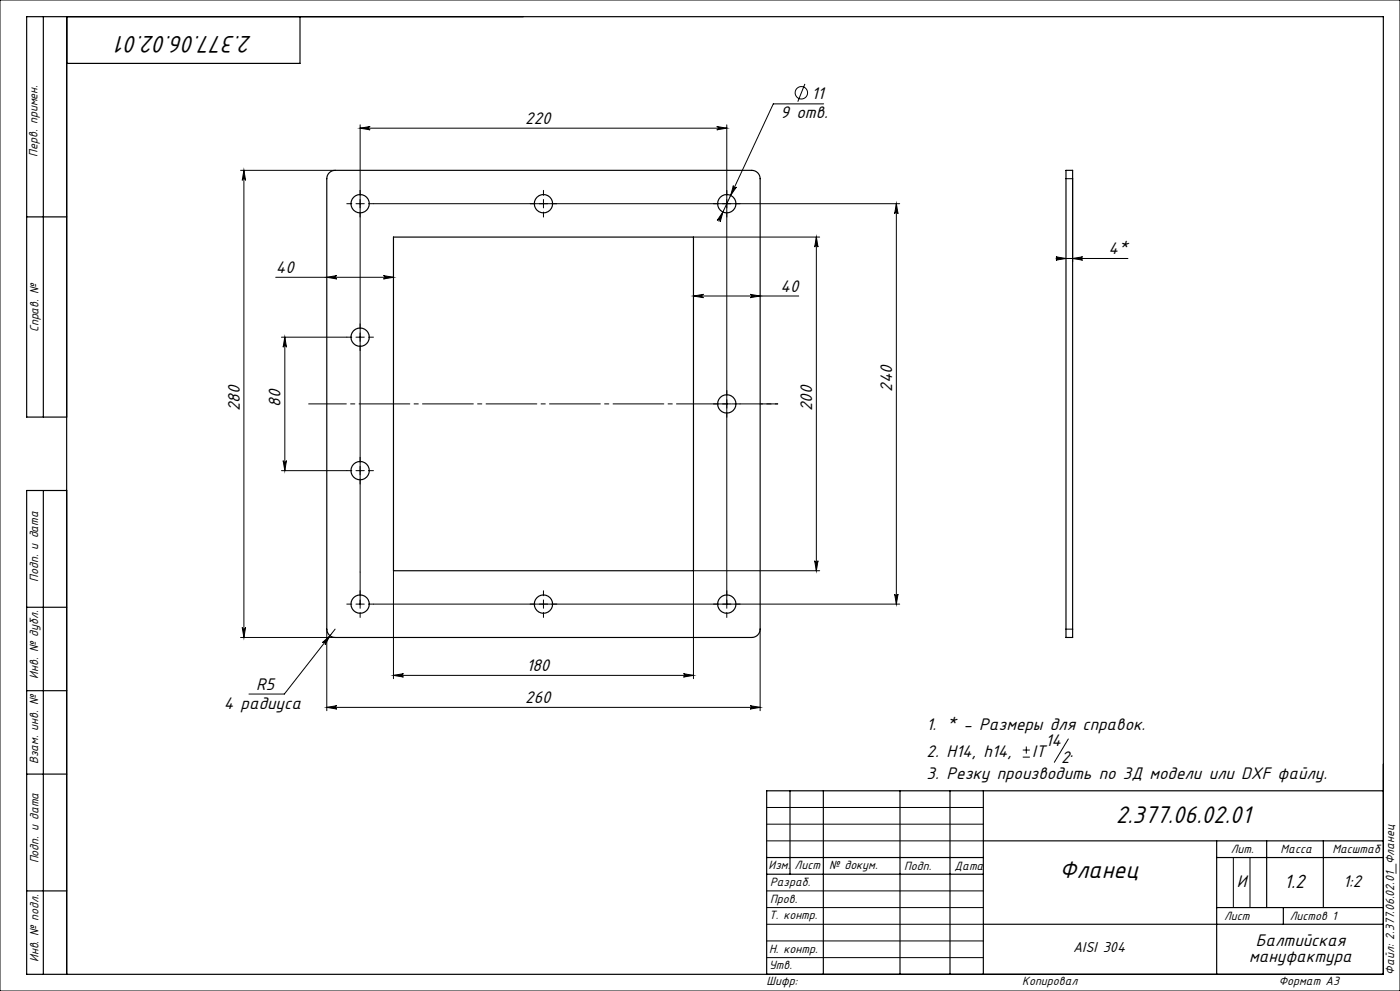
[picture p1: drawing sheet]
<svg xmlns="http://www.w3.org/2000/svg" width="420mm" height="297mm" viewBox="0 0 420 297" stroke-linecap="round" stroke-linejoin="round" font-family="sans-serif">
<g fill="none" stroke="#000" stroke-width=".3">
<path d="M0 0h420v297h-420zM108 37.4v144.9M108 38.4h110M108 38.4l3-.5a.5 .5 0 0 0-.4 .5 .5 .5 0 0 0 .4 .5zM215 37.9l3 .5-3 .5a.5 .5 0 0 0 .5-.5 .5 .5 0 0 0-.5-.5zM218 37.4v144.9M241.5 25.1l-2.2 5.4M247.1 31.1h-15.1l-16.4 35.2M72.2 51.1h28.3M73.2 51.1v140M73.2 51.1l.5 3a.5 .5 0 0 0-.5-.5 .5 .5 0 0 0-.5 .5zM163 59.8v2.5"/>
<path d="M220 55.6a.5 .5 0 0 0 .3 .7 .5 .5 0 0 0 .6-.2l-1.7 2.5zM319.8 53.6h2v24.9M106.8 61.1h2.5M112 61.1h157.9M208 71.1h37.9M216.9 63.5l-.8 3a.5 .5 0 0 0-.3-.7 .5 .5 0 0 0-.6 .3zM244.9 71.1l.5 3a.5 .5 0 0 0-.5-.5 .5 .5 0 0 0-.5 .5zM244.9 71.1v100M268.9 61.1v120M268.9 61.1l.5 3a.5 .5 0 0 0-.5-.5 .5 .5 0 0 0-.5 .5zM316.8 77l3 .5-3 .5a.5 .5 0 0 0 .5-.5 .5 .5 0 0 0-.5-.5zM316.8 77.5h21.6"/>
<path d="M321.8 77.5l3-.5a.5 .5 0 0 0-.5 .5 .5 .5 0 0 0 .5 .5zM82.7 83.1h35.3M98 83.1l3-.5a.5 .5 0 0 0-.4 .5 .5 .5 0 0 0 .4 .5zM115 82.6l3 .5-3 .5a.5 .5 0 0 0 .5-.5 .5 .5 0 0 0-.5-.5zM208 88.7l3-.5a.5 .5 0 0 0-.4 .5 .5 .5 0 0 0 .4 .5zM208 88.7h31.6M225 88.2l3 .5-3 .5a.5 .5 0 0 0 .5-.5 .5 .5 0 0 0-.5-.5zM84.4 101.1h19.6M85.4 101.1v40M85.4 101.1l.5 3a.5 .5 0 0 0-.5-.5 .5 .5 0 0 0-.5 .5zM106.8 101.1h2.5M84.9 138.1a.5 .5 0 0 0 .5 .4 .5 .5 0 0 0 .5-.4l-.5 3z"/>
<path d="M216.8 121.1h2.5M84.4 141.1h19.6M106.8 141.1h2.5M118 171.1v32.3M163 179.8v2.5M244.4 168.1a.5 .5 0 0 0 .5 .4 .5 .5 0 0 0 .5-.4l-.5 3zM245.9 171.1h-37.9v32.3M268.4 178.1a.5 .5 0 0 0 .5 .4 .5 .5 0 0 0 .5-.4l-.5 3zM72.2 191.1h28.3M72.7 188.1a.5 .5 0 0 0 .5 .4 .5 .5 0 0 0 .5-.4l-.5 3zM96.8 192.6l2.2-2.1-1.5 2.7a.5 .5 0 0 0-.1-.7 .5 .5 0 0 0-.6 .1zM98 188.6v24.4"/>
<path d="M100.5 188.6l-15.2 19.4h-10.6M106.8 181.1h2.5M112 181.1h157.9M228 188.6v24.4M319.8 188.6h2M98 212l3-.5a.5 .5 0 0 0-.4 .5 .5 .5 0 0 0 .4 .5zM98 212h130M118 202.4h90M118 202.4l3-.5a.5 .5 0 0 0-.4 .5 .5 .5 0 0 0 .4 .5zM205 201.9l3 .5-3 .5a.5 .5 0 0 0 .5-.5 .5 .5 0 0 0-.5-.5zM225 211.5l3 .5-3 .5a.5 .5 0 0 0 .5-.5 .5 .5 0 0 0-.5-.5zM306.8 226.9h2.2"/>
<path d="M306.8 224.8h2.2M307.9 223.7v2.2M320.5 221.5l-4.2 7M230 242h65M230 247h65M230 252h65M370 257v15M375 257v15M230 277h65M230 272h65M230 267h65M230 287h65"/>
<path d="M230 282h65"/>
<circle cx="240.4" cy="27.8" r="1.86"/>
</g>
<g fill="none" stroke="#000" stroke-width=".3" stroke-dasharray="15.2 1.3 1.3 1.3">
<path d="M108 58.6v-1.5M163 58.6v-1.5M218 58.6v-1.5M105.5 61.1h-1.5M108 63.6v1.5M110.5 61.1h1.5M160.5 61.1h-1.5M163 63.6v1.5M165.5 61.1h1.5M215.5 61.1h-1.5M218 63.6v1.5M220.5 61.1h1.5"/>
<path d="M108 98.6v-1.5M105.5 101.1h-1.5M108 103.6v1.5M110.5 101.1h1.5M218 118.6v-1.5M108 138.6v-1.5M215.5 121.1h-1.5M218 123.6v1.5M220.5 121.1h1.5M105.5 141.1h-1.5M108 143.6v1.5M110.5 141.1h1.5"/>
<path d="M108 178.6v-1.5M163 178.6v-1.5M218 178.6v-1.5M105.5 181.1h-1.5M108 183.6v1.5M110.5 181.1h1.5M160.5 181.1h-1.5M163 183.6v1.5M165.5 181.1h1.5M215.5 181.1h-1.5M218 183.6v1.5M220.5 181.1h1.5"/>
</g>
<path d="M228 121.1h5.3" fill="none" stroke="#000" stroke-width=".3" stroke-dasharray="15.2 1.3 1.3 1.3" stroke-dashoffset="14.5"/>
<path d="M233.3 121.1h-140.7" fill="none" stroke="#000" stroke-width=".3" stroke-dasharray="15.2 1.3 1.3 1.3" stroke-dashoffset="3.9"/>
<g fill="none" stroke="#000" stroke-width=".35">
<path d="M13 5v120M20 5v287M90 5v14h-70M98.8 51.8l.8-.6 .9-.1h125a2.5 2.5 0 0 1 2.5 2.5v135a2.5 2.5 0 0 1-2.5 2.5h-125a2.5 2.5 0 0 1-2.5-2.5v-135l.2-1zM319.8 51.1h2v140h-2zM8 65h12M118 71.1h90v100h-90zM20 125h-12v-120h407v287h-407v-145h12M13 147v145M8 182h12M8 207h12M8 232h12"/>
<path d="M237 237v25M247 237v55M270 237v55M285 237v55M295 237v55M415 237h-185v55M230 257h65M295 252h120M365 252v40M365 257h50M380 252v20M397 252v20"/>
<path d="M8 267h12M230 262h65M295 277h120M365 272h50M385 272v5"/>
<circle cx="108" cy="61.1" r="2.75"/>
<circle cx="163" cy="61.1" r="2.75"/>
<circle cx="218" cy="61.1" r="2.75"/>
<circle cx="108" cy="101.1" r="2.75"/>
<circle cx="218" cy="121.1" r="2.75"/>
<circle cx="108" cy="141.1" r="2.75"/>
<circle cx="108" cy="181.1" r="2.75"/>
<circle cx="163" cy="181.1" r="2.75"/>
<circle cx="218" cy="181.1" r="2.75"/>
</g>
<g fill="#000">
<path d="M215 37.9l3 .5-3 .5a.5 .5 0 0 0 .5-.5 .5 .5 0 0 0-.5-.5zM108 38.4l3-.5a.5 .5 0 0 0-.4 .5 .5 .5 0 0 0 .4 .5z"/>
<path d="M73.2 51.1l.5 3a.5 .5 0 0 0-.5-.5 .5 .5 0 0 0-.5 .5zM72.7 188.1a.5 .5 0 0 0 .5 .4 .5 .5 0 0 0 .5-.4l-.5 3zM268.9 61.1l.5 3a.5 .5 0 0 0-.5-.5 .5 .5 0 0 0-.5 .5zM268.4 178.1a.5 .5 0 0 0 .5 .4 .5 .5 0 0 0 .5-.4l-.5 3zM85.4 101.1l.5 3a.5 .5 0 0 0-.5-.5 .5 .5 0 0 0-.5 .5zM84.9 138.1a.5 .5 0 0 0 .5 .4 .5 .5 0 0 0 .5-.4l-.5 3z"/>
<path d="M216.9 63.5l-1.7 2.6a.5 .5 0 0 1 .6-.3 .5 .5 0 0 1 .3 .7zM220 55.6l-.8 3 1.7-2.5a.5 .5 0 0 1-.6 .2 .5 .5 0 0 1-.3-.7zM96.8 192.6a.5 .5 0 0 1 .6-.1 .5 .5 0 0 1 .1 .7l1.5-2.7z"/>
<path d="M321.8 77.5l3-.5a.5 .5 0 0 0-.5 .5 .5 .5 0 0 0 .5 .5zM316.8 77l3 .5-3 .5a.5 .5 0 0 0 .5-.5 .5 .5 0 0 0-.5-.5z"/>
<path d="M98 83.1l3-.5a.5 .5 0 0 0-.4 .5 .5 .5 0 0 0 .4 .5zM115 82.6l3 .5-3 .5a.5 .5 0 0 0 .5-.5 .5 .5 0 0 0-.5-.5z"/>
<path d="M208 88.7l3-.5a.5 .5 0 0 0-.4 .5 .5 .5 0 0 0 .4 .5zM225 88.2l3 .5-3 .5a.5 .5 0 0 0 .5-.5 .5 .5 0 0 0-.5-.5z"/>
<path d="M244.4 168.1a.5 .5 0 0 0 .5 .4 .5 .5 0 0 0 .5-.4l-.5 3zM244.9 71.1l.5 3a.5 .5 0 0 0-.5-.5 .5 .5 0 0 0-.5 .5z"/>
<path d="M98 212l3-.5a.5 .5 0 0 0-.4 .5 .5 .5 0 0 0 .4 .5zM225 211.5l3 .5-3 .5a.5 .5 0 0 0 .5-.5 .5 .5 0 0 0-.5-.5z"/>
<path d="M205 201.9l3 .5-3 .5a.5 .5 0 0 0 .5-.5 .5 .5 0 0 0-.5-.5zM118 202.4l3-.5a.5 .5 0 0 0-.4 .5 .5 .5 0 0 0 .4 .5z"/>
</g>
<g font-size="8">
<text x="75.6" y="10.7" transform="rotate(-180 75.6 10.7)">2.377.06.02.01</text>
<text x="334.7" y="246.6">2.377.06.02.01</text>
<text x="317.8" y="263.1">Фланец</text>
</g>
<text font-size="6.4" x="385.3" y="266">1.2</text>
<g font-size="5.6">
<text x="243.5" y="29.5">11</text>
<text x="234.2" y="35.5">9 отв.</text>
<text x="157.6" y="37.2">220</text>
<text x="332.6" y="76.2">4*</text>
<text x="82.7" y="81.8">40</text>
<text x="234.2" y="87.5">40</text>
<text x="267.7" y="117.4" transform="rotate(-90 267.7 117.4)">240</text>
<text x="71.9" y="123.2" transform="rotate(-90 71.9 123.2)">280</text>
<text x="84.2" y="121.9" transform="rotate(-90 84.2 121.9)">80</text>
<text x="243.7" y="123.2" transform="rotate(-90 243.7 123.2)">200</text>
<text x="157.9" y="201.2">180</text>
<text x="76.9" y="206.8">R5</text>
<text x="67.1" y="212.3">4 радиуса</text>
<text x="157.6" y="210.7">260</text>
<text x="278" y="218.8">1. * - Размеры для справок.</text>
<text x="278" y="226.9">2. Н14, h14,</text>
<text x="309.7" y="226.9">IT</text>
<text x="313.7" y="223.7">14</text>
<text x="320.9" y="226.9">.</text>
<text x="278" y="233.5">3. Резку производить по 3Д модели или DXF файлу.</text>
<text x="318.4" y="228.6">2</text>
<text x="371.1" y="265.7">И</text>
<text x="403" y="265.8">1:2</text>
<text x="376.7" y="283.5">Балтийская</text>
<text x="374.7" y="288.4">мануфактура</text>
</g>
<text font-size="4.8" x="321.9" y="285.4">AISI 304</text>
<g font-size="4">
<text x="11.3" y="46.9" transform="rotate(-90 11.3 46.9)">Перв. примен.</text>
<text x="11.5" y="99.6" transform="rotate(-90 11.5 99.6)">Справ. №</text>
<text x="11.4" y="174.4" transform="rotate(-90 11.4 174.4)">Подп. и дата</text>
<text x="11.5" y="203.4" transform="rotate(-90 11.5 203.4)">Инв. № дубл.</text>
<text x="11.5" y="229" transform="rotate(-90 11.5 229)">Взам. инв. №</text>
<text x="369.2" y="255.6">Лит.</text>
<text x="384.2" y="255.6">Масса</text>
<text x="399.7" y="255.6">Масштаб</text>
<text x="11.5" y="258.8" transform="rotate(-90 11.5 258.8)">Подп. и дата</text>
<text x="230.6" y="260.5">Изм.</text>
<text x="238.4" y="260.5">Лист</text>
<text x="248.7" y="260.5">№ докум.</text>
<text x="271.3" y="260.6">Подп.</text>
<text x="286.4" y="260.6">Дата</text>
<text x="231" y="265.6">Разраб.</text>
<text x="230.7" y="275.4">Т. контр.</text>
<text x="231" y="270.8">Пров.</text>
<text x="367.2" y="275.6">Лист</text>
<text x="386.9" y="275.6">Листов 1</text>
<text x="230.7" y="285.6">Н. контр.</text>
<text x="11.5" y="288.4" transform="rotate(-90 11.5 288.4)">Инв. № подл.</text>
<text x="230.7" y="290.4">Утв.</text>
<text x="418.3" y="292.1" transform="rotate(-90 418.3 292.1)">Файл: 2.377.06.02.01_Фланец</text>
<text x="230" y="295.3">Шифр:</text>
<text x="306.7" y="295.3">Копировал</text>
<text x="383.6" y="295.1">Формат A3</text>
</g>
</svg>
